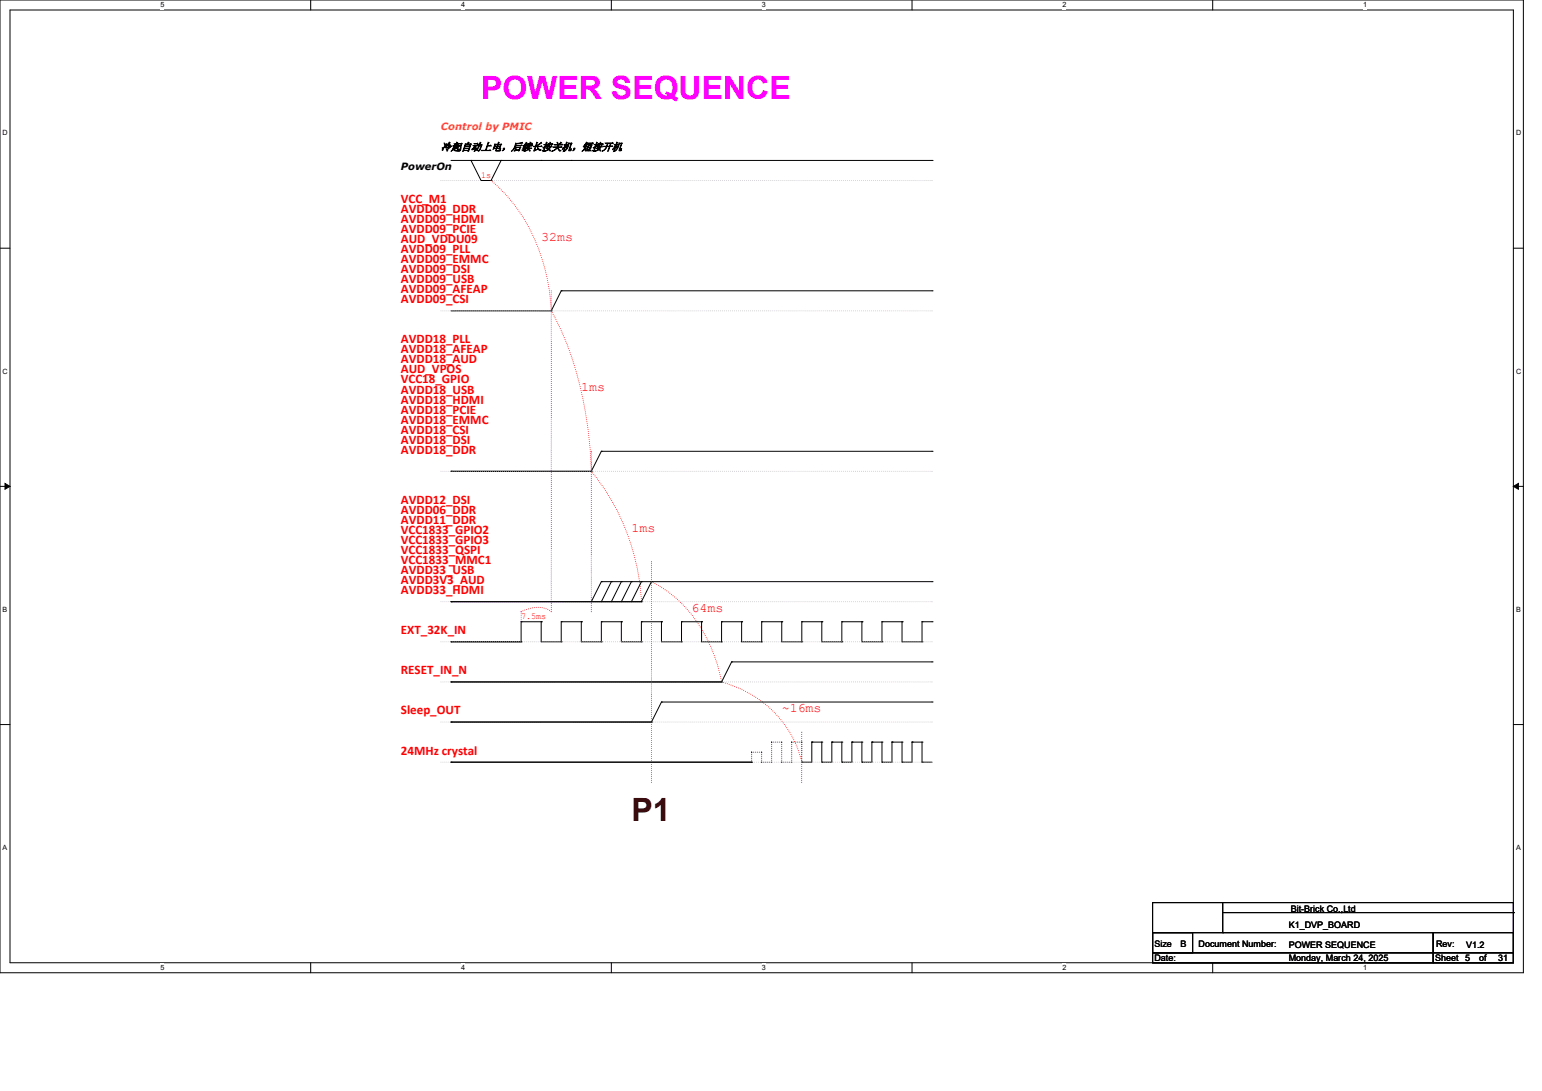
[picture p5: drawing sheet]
<svg xmlns="http://www.w3.org/2000/svg" width="297mm" height="210mm" viewBox="0 0 297 210" stroke-linecap="round" stroke-linejoin="round" font-family="sans-serif">
<path d="M0 0h293.4v187.2h-293.4zM1.9 1.9h289.6v183.4h-289.6z" fill="none" stroke="#000" stroke-width=".19"/>
<g fill="#fff">
<path d="M30.9 .2h.7v1.5h-.7z"/>
<path d="M30.9 185.5h.7v1.5h-.7z"/>
</g>
<path d="M59.8 0v1.9M59.8 185.3v1.9" fill="none" stroke="#000" stroke-width=".19"/>
<g fill="#fff">
<path d="M88.8 .2h.8v1.5h-.8z"/>
<path d="M88.8 185.5h.8v1.5h-.8z"/>
</g>
<path d="M117.8 0v1.9M117.8 185.3v1.9" fill="none" stroke="#000" stroke-width=".19"/>
<g fill="#fff">
<path d="M146.7 .2h.8v1.5h-.8z"/>
<path d="M146.7 185.5h.8v1.5h-.8z"/>
</g>
<path d="M175.7 0v1.9M175.7 185.3v1.9" fill="none" stroke="#000" stroke-width=".19"/>
<g fill="#fff">
<path d="M204.6 .2h.8v1.5h-.8z"/>
<path d="M204.6 185.5h.8v1.5h-.8z"/>
</g>
<path d="M233.6 0v1.9M233.6 185.3v1.9" fill="none" stroke="#000" stroke-width=".19"/>
<g fill="#fff">
<path d="M262.5 .2h.8v1.5h-.8z"/>
<path d="M262.5 185.5h.8v1.5h-.8z"/>
<path d="M.5 24.8h1v1.6h-1z"/>
<path d="M292 24.8h1v1.6h-1z"/>
<path d="M.5 70.7h1v1.5h-1z"/>
<path d="M292 70.7h1v1.5h-1z"/>
</g>
<path d="M0 47.8h1.9M291.5 47.8h1.9" fill="none" stroke="#000" stroke-width=".19"/>
<g fill="#fff">
<path d="M.5 116.5h.9v1.6h-.9z"/>
<path d="M292 116.5h.9v1.6h-.9z"/>
</g>
<path d="M0 93.6h1.9M291.5 93.6h1.9" fill="none" stroke="#000" stroke-width=".19"/>
<path d="M1 93.1l.9 .5-.9 .6zM291.5 93.6l.9-.5v1.1z" fill="#000" stroke="#000" stroke-width=".19"/>
<g fill="#fff">
<path d="M.5 162.4h.9v1.5h-.9z"/>
<path d="M292 162.4h.9v1.5h-.9z"/>
</g>
<g fill="none" stroke="#000" stroke-width=".19">
<path d="M86.9 30.9h92.6M90.7 30.9h.1M90.7 30.9l2 3.8h1.9M94.6 34.7h.1M96.5 30.9h.1M96.5 30.9l-1.9 3.8M104.2 30.9h.1M110 30.9h.1M179.5 30.9h.1M86.9 59.8h19.3M106.2 59.8h.1M108.1 56h.1"/>
<path d="M108.1 56l-1.9 3.8M108.1 56h71.4M179.5 56h.1M86.9 90.7h.1M86.9 90.7h27M113.9 90.7h.1M115.8 86.9h.1M115.8 86.9l-1.9 3.8M115.8 86.9h63.7M179.5 86.9h.1M86.9 115.8h.1M86.9 115.8h36.6"/>
<path d="M100.4 119.7h.1M100.4 119.7h3.8M100.4 119.7v3.8M104.2 119.7h.1M104.2 119.7v3.8h3.9M108.1 119.7h.1M108.1 119.7h3.9M108.1 119.7v3.8M112 119.7h.1M112 119.7v3.8h3.8M115.8 112h.1M115.8 119.7h.1"/>
<path d="M115.8 112l-1.9 3.8M115.8 112h63.7M115.8 119.7h3.9M115.8 119.7v3.8M117.8 112h.1M117.8 112l-2 3.8M119.7 112h.1M119.7 119.7h.1M119.7 112l-1.9 3.8M119.7 119.7v3.8h3.8M121.6 112h.1M121.6 112l-1.9 3.8"/>
<path d="M123.5 112h.1M123.5 115.8h.1M123.5 119.7h.1M123.5 112l-1.9 3.8M123.5 119.7h3.9M123.5 119.7v3.8M125.5 112h.1M125.5 112l-2 3.8M127.4 119.7h.1M127.4 119.7v3.8h3.9M131.3 119.7h.1M131.3 119.7h3.8"/>
<path d="M131.3 119.7v3.8M135.1 119.7h.1M135.1 119.7v3.8h3.9M139 119.7h.1M139 119.7h3.8M139 119.7v3.8M142.8 119.7h.1M142.8 119.7v3.8h3.9M146.7 119.7h.1M146.7 119.7h3.9M146.7 119.7v3.8M150.6 119.7h.1"/>
<path d="M150.6 119.7v3.8h3.8M154.4 119.7h.1M154.4 119.7h3.9M154.4 119.7v3.8M158.3 119.7h.1M158.3 119.7v3.8h3.8M162.1 119.7h.1M162.1 119.7h3.9M162.1 119.7v3.8M166 119.7h.1M166 119.7v3.8h3.9M169.9 119.7h.1"/>
<path d="M169.9 119.7h3.8M169.9 119.7v3.8M173.7 119.7h.1M173.7 119.7v3.8h3.9M177.6 119.7h.1M177.6 119.7h1.9M177.6 119.7v3.8M179.5 112h.1M179.5 119.7h.1M0 139.5h1.9M86.9 123.5h.1M86.9 131.3h.1"/>
<path d="M86.9 139h.1M86.9 123.5h13.5M86.9 131.3h52.1M86.9 139h38.6M100.4 123.5h.1M108.1 123.5h.1M115.8 123.5h.1M123.5 123.5h.1M125.5 139h.1M127.4 135.1h.1M127.4 135.1h52.1M127.4 135.1l-1.9 3.9"/>
<path d="M131.3 123.5h.1M139 123.5h.1M139 131.3h.1M140.9 127.4h.1M140.9 127.4h38.6M140.9 127.4l-1.9 3.9M146.7 123.5h.1M154.4 123.5h.1M162.1 123.5h.1M169.9 123.5h.1M177.6 123.5h.1M179.5 127.4h.1"/>
<path d="M179.5 135.1h.1M291.5 139.5h1.9M86.9 146.7h.1M86.9 146.7h57.9M144.8 146.7h.1M154.4 146.7h.1M156.4 142.8h.1M156.4 142.8h1.9M156.4 142.8v3.9h-2M158.3 142.8h.1M158.3 146.7h.1M158.3 142.8v3.9"/>
<path d="M160.2 142.8h.1M160.2 142.8h1.9M160.2 142.8v3.9h-1.9M162.1 142.8h.1M162.1 146.7h.1M162.1 142.8v3.9M164.1 142.8h.1M164.1 142.8h1.9M164.1 142.8v3.9h-2M166 142.8h.1M166 146.7h.1M166 142.8v3.9"/>
<path d="M167.9 142.8h.1M167.9 142.8h2M167.9 142.8v3.9h-1.9M169.9 142.8h.1M169.9 146.7h.1M169.9 142.8v3.9M171.8 142.8h.1M171.8 142.8h1.9M171.8 142.8v3.9h-1.9M173.7 142.8h.1M173.7 146.7h.1M173.7 142.8v3.9"/>
<path d="M175.7 142.8h.1M175.7 142.8h1.9M175.7 142.8v3.9h-2M177.6 142.8h.1M177.6 146.7h.1M177.6 142.8v3.9M177.6 146.7h1.9M222 179.5h7.7v3.9h-7.7zM222 179.5h54v3.9h-54zM222 173.7h69.5v11.6h-69.5zM235.5 179.5h.1M235.5 175.7h56"/>
<path d="M235.5 173.7v5.8M276 179.5h15.5v3.9h-15.5zM291.5 175.7h.1M222 183.4h54v1.9h-54zM276 183.4h15.5v1.9h-15.5z"/>
</g>
<g fill="none" stroke="#c0c0c0" stroke-width=".19" stroke-dasharray="0 .4">
<path d="M84.9 34.7h94.6M179.5 34.7h.1M84.9 59.8h94.6M179.5 59.8h.1M84.9 90.7h94.6M179.5 90.7h.1M84.9 115.8h94.6M179.5 115.8h.1M84.9 123.5h94.6M84.9 131.3h94.6M84.9 139h94.6M179.5 123.5h.1"/>
<path d="M179.5 131.3h.1M179.5 139h.1M84.9 146.7h94.6M179.5 146.7h.1"/>
</g>
<path d="M94.6 34.7a34.5 34.5 0 0 1 11.4 22.9l.2 2.2M106.2 59.8a67.5 67.5 0 0 1 7.5 27.4l.2 3.5M113.9 90.7a43.1 43.1 0 0 1 9.6 25.1M100.4 117.8a5.3 5.3 0 0 1 5.7-.1l.1 .1M125.5 112a26 26 0 0 1 12.7 16l.8 3.3M139 131.3a21 21 0 0 1 15.4 15.4" fill="none" stroke="#f00" stroke-width=".19" stroke-dasharray="0 .4"/>
<path d="M106.2 56h.1M113.9 86.9h.1M100.4 119.7v-1.9M100.4 117.8h.1M106.2 117.8v-61.8M113.9 117.8v-30.9M125.5 108.1h.1M125.5 150.6v-42.5M154.4 150.6v-9.7M154.4 140.9h.1" fill="none" stroke="#8000ff" stroke-width=".19" stroke-dasharray="0 .4"/>
<g fill="none" stroke="#000" stroke-width=".19" stroke-dasharray="0 .4">
<path d="M144.8 144.8h.1M144.8 146.7v-1.9M146.7 144.8h-1.9M146.7 146.7v-1.9M146.7 144.8h.1M146.7 146.7h.1M148.6 142.8h.1M148.6 146.7v-3.9M148.6 146.7h-1.9M150.6 142.8h-2M150.6 146.7v-3.9M150.6 142.8h.1"/>
<path d="M150.6 146.7h.1M152.5 142.8h.1M152.5 146.7v-3.9M152.5 146.7h-1.9M154.4 142.8h-1.9M154.4 146.7v-3.9M154.4 142.8h.1"/>
</g>
<text font-size="6.2" fill="#f0f" x="92.7" y="19.1">POWER SEQUENCE</text>
<text font-size="6.2" fill="#400000" x="121.6" y="158.1">P1</text>
<g font-size="2.5" fill="#f00">
<text x="77.2" y="41">AVDD09_DDR</text>
<text x="77.2" y="39.1">VCC_M1</text>
<text x="77.2" y="44.9">AVDD09_PCIE</text>
<text x="77.2" y="42.9">AVDD09_HDMI</text>
<text x="77.2" y="46.8">AUD_VDDU09</text>
<text x="104.2" y="46.4">32ms</text>
<text x="77.2" y="48.7">AVDD09_PLL</text>
<text x="77.2" y="52.6">AVDD09_DSI</text>
<text x="77.2" y="50.7">AVDD09_EMMC</text>
<text x="77.2" y="56.4">AVDD09_AFEAP</text>
<text x="77.2" y="54.5">AVDD09_USB</text>
<text x="77.2" y="58.4">AVDD09_CSI</text>
<text x="77.2" y="70">AVDD18_AUD</text>
<text x="77.2" y="66.1">AVDD18_PLL</text>
<text x="77.2" y="71.9">AUD_VPOS</text>
<text x="77.2" y="68">AVDD18_AFEAP</text>
<text x="77.2" y="73.8">VCC18_GPIO</text>
<text x="77.2" y="77.7">AVDD18_HDMI</text>
<text x="77.2" y="75.7">AVDD18_USB</text>
<text x="112" y="75.4">1ms</text>
<text x="77.2" y="79.6">AVDD18_PCIE</text>
<text x="77.2" y="81.5">AVDD18_EMMC</text>
<text x="77.2" y="83.5">AVDD18_CSI</text>
<text x="77.2" y="85.4">AVDD18_DSI</text>
<text x="77.2" y="87.3">AVDD18_DDR</text>
<text x="77.2" y="98.9">AVDD06_DDR</text>
<text x="77.2" y="100.8">AVDD11_DDR</text>
<text x="77.2" y="97">AVDD12_DSI</text>
<text x="77.2" y="102.8">VCC1833_GPIO2</text>
<text x="77.2" y="106.6">VCC1833_QSPI</text>
<text x="77.2" y="104.7">VCC1833_GPIO3</text>
<text x="121.6" y="102.4">1ms</text>
<text x="77.2" y="110.5">AVDD33_USB</text>
<text x="77.2" y="112.4">AVDD3V3_AUD</text>
<text x="77.2" y="108.6">VCC1833_MMC1</text>
<text x="77.2" y="114.4">AVDD33_HDMI</text>
<text x="133.2" y="117.8">64ms</text>
<text x="77.2" y="122.1">EXT_32K_IN</text>
<text x="77.2" y="129.8">RESET_IN_N</text>
<text x="77.2" y="137.5">Sleep_OUT</text>
<text x="150.6" y="137.1">~16ms</text>
<text x="77.2" y="145.2">24MHz crystal</text>
</g>
<text font-size="2" x="84.9" y="28.9">冷起自动上电，后续长按关机，短按开机</text>
<text font-size="1.9" fill="#ff8000" x="84.9" y="25.1">Control by PMIC</text>
<text font-size="1.9" x="77.2" y="32.8">PowerOn</text>
<g font-size="1.7" fill="#f00">
<text x="92.7" y="34.2">1s</text>
<text x="100.4" y="119.1">7.5ms</text>
</g>
<g font-size="1.7">
<text x="248.2" y="178.6">K1_DVP_BOARD</text>
<text x="248.6" y="175.5">Bit-Brick Co.,Ltd</text>
<text x="222.4" y="182.2">Size</text>
<text x="222.4" y="184.9">Date:</text>
<text x="227.4" y="182.2">B</text>
<text x="230.9" y="182.2">Document Number:</text>
<text x="248.2" y="184.9">Monday, March 24, 2025</text>
<text x="248.2" y="182.4">POWER SEQUENCE</text>
<text x="276.4" y="184.9">Sheet</text>
<text x="276.6" y="182.2">Rev:</text>
<text x="282.2" y="184.9">5</text>
<text x="282.4" y="182.4">V1.2</text>
<text x="284.9" y="184.9">of</text>
<text x="288.6" y="184.9">31</text>
</g>
<g font-size="1.4">
<text x="30.9" y="1.4">5</text>
<text x="88.8" y="1.4">4</text>
<text x="146.7" y="1.4">3</text>
<text x="204.6" y="1.4">2</text>
<text x="262.6" y="1.4">1</text>
<text x=".5" y="26.1">D</text>
<text x="292" y="26.1">D</text>
<text x=".5" y="71.9">C</text>
<text x="292" y="71.9">C</text>
<text x=".5" y="117.8">B</text>
<text x="292" y="117.8">B</text>
<text x=".5" y="163.6">A</text>
<text x="292" y="163.6">A</text>
<text x="30.9" y="186.7">5</text>
<text x="88.8" y="186.7">4</text>
<text x="146.7" y="186.7">3</text>
<text x="204.6" y="186.7">2</text>
<text x="262.6" y="186.7">1</text>
</g>
</svg>
